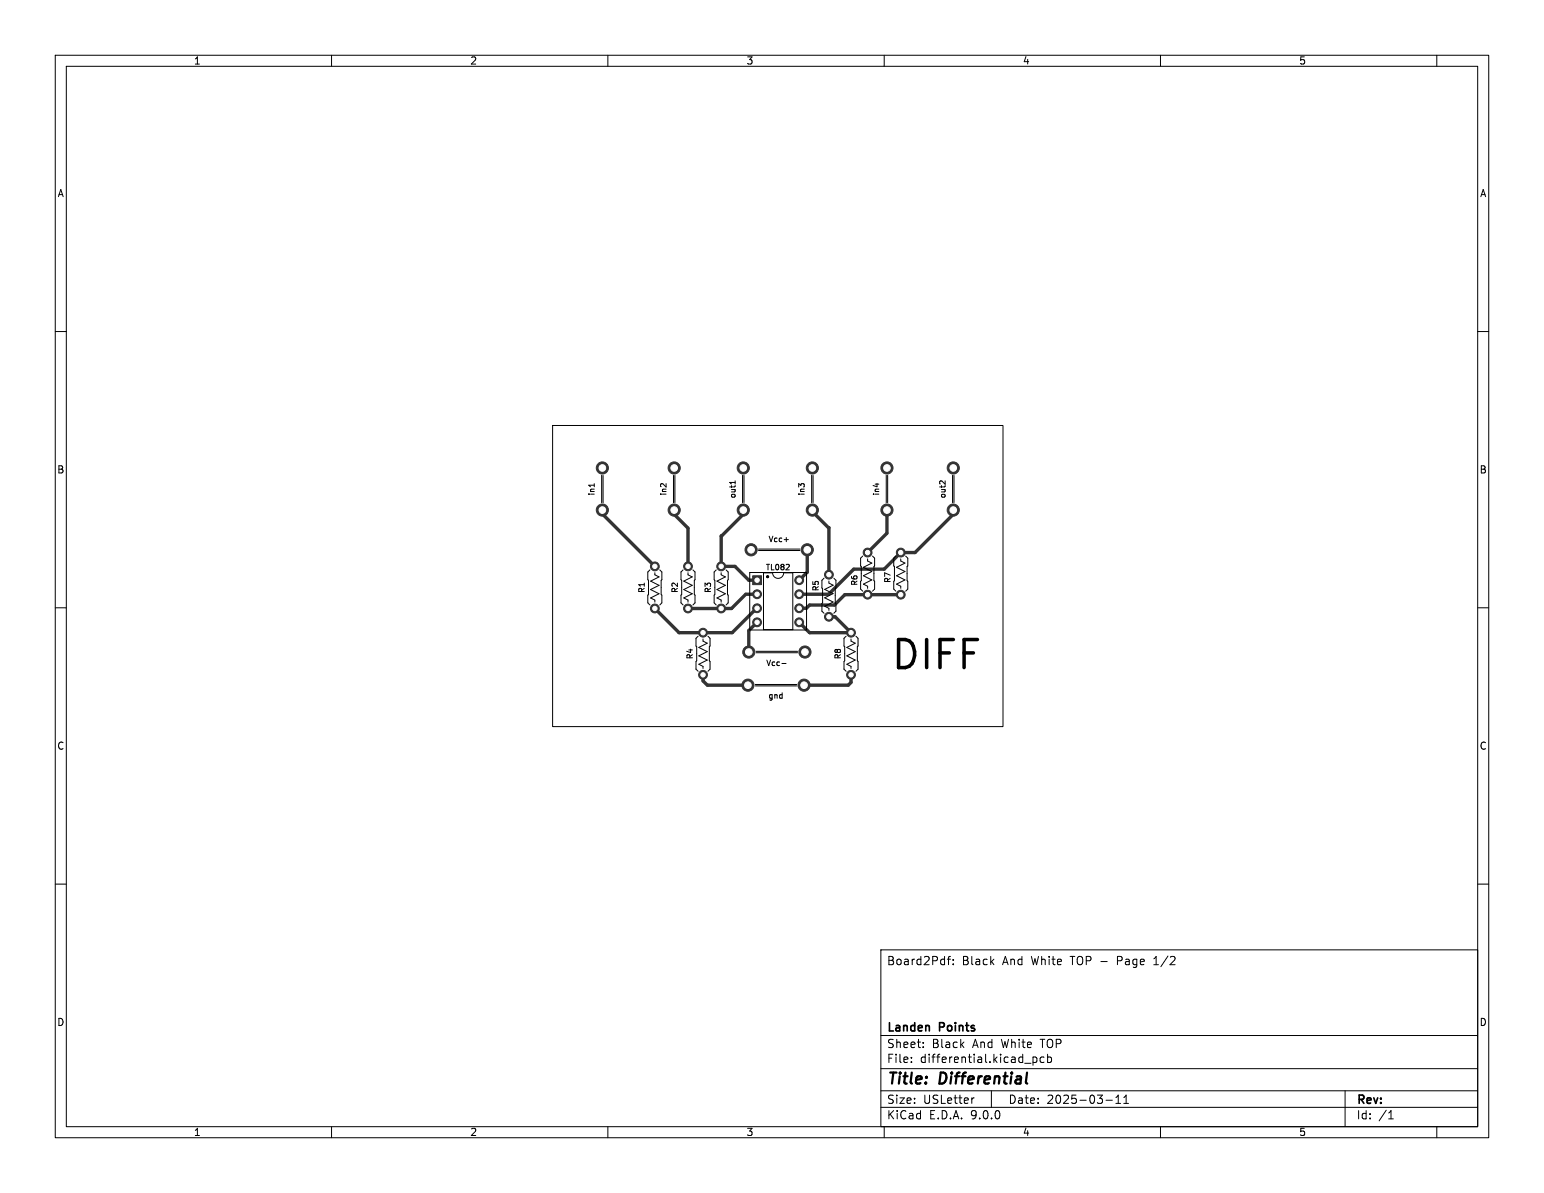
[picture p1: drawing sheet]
<svg xmlns="http://www.w3.org/2000/svg" width="279mm" height="216mm" viewBox="0 0 279 216" stroke-linecap="round" stroke-linejoin="round" font-family="sans-serif">
<g fill="#333" stroke="#333" stroke-width=".18">
<path d="M136.2 104.2h1.6v1.6h-1.6z"/>
<circle cx="172.5" cy="92.3" r="1.1"/>
<circle cx="172.5" cy="84.7" r="1.1"/>
<circle cx="160.5" cy="92.3" r="1.1"/>
<circle cx="160.5" cy="84.7" r="1.1"/>
<circle cx="147" cy="92.3" r="1.1"/>
<circle cx="147" cy="84.7" r="1.1"/>
<circle cx="134.5" cy="92.3" r="1.1"/>
<circle cx="134.5" cy="84.7" r="1.1"/>
<circle cx="122" cy="92.3" r="1.1"/>
<circle cx="122" cy="84.7" r="1.1"/>
<circle cx="109" cy="92.3" r="1.1"/>
<circle cx="109" cy="84.7" r="1.1"/>
<circle cx="150" cy="111.6" r=".8"/>
<circle cx="150" cy="104" r=".8"/>
<circle cx="118.5" cy="110.1" r=".8"/>
<circle cx="118.5" cy="102.5" r=".8"/>
<circle cx="135.9" cy="99.5" r="1.1"/>
<circle cx="146.1" cy="99.5" r="1.1"/>
<circle cx="135.5" cy="118" r="1.1"/>
<circle cx="145.7" cy="118" r="1.1"/>
<circle cx="163" cy="107.6" r=".8"/>
<circle cx="163" cy="100" r=".8"/>
<circle cx="130.5" cy="110.1" r=".8"/>
<circle cx="130.5" cy="102.5" r=".8"/>
<circle cx="127.2" cy="122.1" r=".8"/>
<circle cx="127.2" cy="114.5" r=".8"/>
<circle cx="154" cy="122.1" r=".8"/>
<circle cx="154" cy="114.5" r=".8"/>
<circle cx="137" cy="107.5" r=".8"/>
<circle cx="137" cy="110.1" r=".8"/>
<circle cx="137" cy="112.6" r=".8"/>
<circle cx="144.6" cy="112.6" r=".8"/>
<circle cx="144.6" cy="110.1" r=".8"/>
<circle cx="144.6" cy="107.5" r=".8"/>
<circle cx="144.6" cy="105" r=".8"/>
<circle cx="124.5" cy="110.1" r=".8"/>
<circle cx="124.5" cy="102.5" r=".8"/>
<circle cx="145.5" cy="124" r="1.1"/>
<circle cx="135.3" cy="124" r="1.1"/>
<circle cx="157" cy="107.6" r=".8"/>
<circle cx="157" cy="100" r=".8"/>
</g>
<g fill="none" stroke="#333" stroke-width=".61">
<path d="M109 93.1l9.5 9.4v-.5M122 93.1l2.5 2.5v6.9M134.5 93.1l-4 3.9v5.5h2.5l2.5 2.5h1.5M146.1 99v4.5l-1.5 1.5M147.5 93.1l2.5 2.4v8.5M160.5 93.1v3.4l-3.5 3.5M172.5 93.1l-6.9 6.9h-2.6l-3 3h-5.5l-4.5 4.5h-5.4M136.9 110l.1 .1M137 107.5h-2l-2.6 2.6h-7.9M137 112.6l-1.5 1.5v3.9M137 110.1l-4.5 4.4h-9.6l-4.4-4.4M137 110.1h.1"/>
<path d="M150 111.6h1.1l2.9 2.9h-7.5l-1.9-1.9M163 107.6h-10.1l-1.9 1.9h-4.5l-.6 .6h-1.3M127.2 122.1v1.1l.8 .8h7.3M154 122.1v1.4l-.5 .5h-8"/>
</g>
<g fill="#fff" stroke="#fff" stroke-width=".18">
<circle cx="172.5" cy="92.3" r=".6"/>
<circle cx="172.5" cy="84.7" r=".6"/>
<circle cx="160.5" cy="92.3" r=".6"/>
<circle cx="160.5" cy="84.7" r=".6"/>
<circle cx="147" cy="92.3" r=".6"/>
<circle cx="147" cy="84.7" r=".6"/>
<circle cx="134.5" cy="92.3" r=".6"/>
<circle cx="134.5" cy="84.7" r=".6"/>
<circle cx="122" cy="92.3" r=".6"/>
<circle cx="122" cy="84.7" r=".6"/>
<circle cx="109" cy="92.3" r=".6"/>
<circle cx="109" cy="84.7" r=".6"/>
<circle cx="150" cy="111.6" r=".4"/>
<circle cx="150" cy="104" r=".4"/>
<circle cx="118.5" cy="110.1" r=".4"/>
<circle cx="118.5" cy="102.5" r=".4"/>
<circle cx="135.9" cy="99.5" r=".6"/>
<circle cx="146.1" cy="99.5" r=".6"/>
<circle cx="135.5" cy="118" r=".6"/>
<circle cx="145.7" cy="118" r=".6"/>
<circle cx="163" cy="107.6" r=".4"/>
<circle cx="163" cy="100" r=".4"/>
<circle cx="130.5" cy="110.1" r=".4"/>
<circle cx="130.5" cy="102.5" r=".4"/>
<circle cx="127.2" cy="122.1" r=".4"/>
<circle cx="127.2" cy="114.5" r=".4"/>
<circle cx="154" cy="122.1" r=".4"/>
<circle cx="154" cy="114.5" r=".4"/>
<circle cx="137" cy="105" r=".4"/>
<circle cx="137" cy="107.5" r=".4"/>
<circle cx="137" cy="110.1" r=".4"/>
<circle cx="137" cy="112.6" r=".4"/>
<circle cx="144.6" cy="112.6" r=".4"/>
<circle cx="144.6" cy="110.1" r=".4"/>
<circle cx="144.6" cy="107.5" r=".4"/>
<circle cx="144.6" cy="105" r=".4"/>
<circle cx="124.5" cy="110.1" r=".4"/>
<circle cx="124.5" cy="102.5" r=".4"/>
<circle cx="145.5" cy="124" r=".6"/>
<circle cx="135.3" cy="124" r=".6"/>
<circle cx="157" cy="107.6" r=".4"/>
<circle cx="157" cy="100" r=".4"/>
</g>
<g fill="none" stroke="#000" stroke-width=".18">
<path d="M10 10h259.4v195.9h-259.4zM12 12h255.4v191.9h-255.4zM60 10v2M110 10v2M160 10v2M210 10v2M260 10v2M10 60h2M100 77h81.5v54.5h-81.5zM267.4 60h2M107.5 87.5v.6M108.9 86v5"/>
<path d="M109.1 86v5M121.9 86v5M122.1 86v5M133 87v.6M133 87.3h-1l.2 .1M134.4 86v5M134.6 86v5M137.3 99.4h7.4M137.3 99.6h7.4M141.9 97.7h.8M146.9 86v5M147.1 86v5"/>
<path d="M158.7 87.5v.6M160.4 86v5M160.6 86v5M171 87v.6l-.5-.5-.3-.1-.2 .2M172.4 86v5M172.6 86v5M10 110h2M117.6 103.1l-.4 .4v1.4l.2 .1-.2 4.1 .4 .4M118.5 103.6v.4l.8 .4-1.6 .8 1.6 .7-1.6 .8 1.6 .8-1.6 .7 .8 .4v.4M119.4 103.1l.4 .4v1.4l-.2 .1 .2 4.1-.4 .4M123.6 103.1l-.4 .4v1.4l.2 .1-.2 4.1 .4 .4M124.5 103.6v.4l.8 .4-1.6 .8 1.6 .7-1.6 .8 1.6 .8-1.6 .7 .8 .4v.4"/>
<path d="M125.4 103.1l.4 .4v1.4l-.2 .1 .2 4.1-.4 .4M126.3 115.1l-.4 .4v1.4l.2 .1-.2 4.1 .4 .4M127.2 115.6v.4l.8 .4-1.5 .8 1.5 .7-1.5 .8 1.5 .8-1.5 .7 .7 .4v.4M128.1 115.1l.4 .4v1.4l-.1 .1 .1 4.1-.4 .4M129.2 107.7v1.4l.4 .4M129.6 103.1l-.4 .4 .2 2.8M130.5 103.6v.4l.8 .4-1.6 .8 1.6 .7-1.6 .8 1.6 .8-1.6 .7 .8 .4v.4M131.4 103.1l.4 .4v1.4l-.2 .1 .2 4.1-.4 .4M135.7 103.6h10.2v10.4h-10.2zM136.8 117.9h7.5M136.8 118.1h7.5M138.2 103.7v10.2h5.3v-10.2h-1.7a1 1 0 0 1-1 1 1 1 0 0 1-1-1"/>
<path d="M148.9 106.5l-.2 4.1 .4 .4M149.1 104.6l-.4 .4M150 105.1v.4l.8 .4-1.6 .8 1.6 .7-1.6 .8 1.6 .8-1.6 .7 .8 .4v.4M150.9 104.6l.4 .4v1.4l-.2 .1 .2 4.1-.4 .4M152.7 119.7v1.4l.4 .4M153.1 115.1l-.4 .4 .2 2.8M154 115.6v.4l.8 .4-1.6 .8 1.6 .7-1.6 .8 1.6 .8-1.6 .7 .8 .4v.4M154.9 115.1l.4 .4v1.4l-.2 .1 .2 4.1-.4 .4M155.7 105.2v1.4l.4 .4M156.1 100.6l-.4 .4 .2 4.1M157 101.1v.4l.8 .4-1.6 .8 1.6 .7-1.6 .8 1.6 .8-1.6 .7 .8 .4v.4M157.9 100.6l.4 .4v1.4l-.2 .1 .2 4.1-.4 .4"/>
<path d="M162.1 100.6l-.4 .4v1.4l.2 .1-.2 4.1 .4 .4M163 101.1v.4l.8 .4-1.6 .8 1.6 .7-1.6 .8 1.6 .8-1.6 .7 .8 .4v.4M163.9 100.6l.4 .4v1.4l-.2 .1 .2 4.1-.4 .4M267.4 110h2M136.7 123.9h7.5M136.7 124.1h7.5M141.5 120.1h.7M10 160h2M159.4 171.9h108v32h-108zM171.4 173.6h.6M172 173.1l-.4 .2v1.3M172.5 174.4v.2"/>
<path d="M172.5 173.7v.1M208.8 174.6h.8M209.1 173.3l-.3 .2M267.4 160h2M159.4 197.4h108M159.4 193.4h108M159.4 187.4h108M164.9 192.1v.2M164.9 191.4v.1M167.1 189.4v.2M167.1 188.7v.1M176.3 198.7l-.3 .1"/>
<path d="M179.4 197.4v3M186.9 191.3v1.5M186.9 191.4l.5-.1 .2 .3v.4l-.1 .2h-.6M188.9 191.4l-.4-.1-.3 .3v.4l.2 .2h.5M189.6 191.4l.4-.1 .3 .3v.4l-.2 .2h-.5M189.6 190.8v1.5M200.1 199.1h1.2M201.9 199.7h.9M201.9 198.6l.5-.4v1.5M203.4 199.7h.8M203.4 198.6l.4-.4v1.5M243.4 197.4v6.5"/>
<path d="M60 203.9v2M110 203.9v2M159.4 200.4h108M160 203.9v2M210 203.9v2M251.3 202.5h.8M251.4 201.3l.3-.3v1.5M260 203.9v2"/>
<circle cx="138.9" cy="104.4" r=".12"/>
<circle cx="138.9" cy="104.4" r=".2"/>
</g>
<path d="M185.7 196l.2 .1M185.9 194.1l-.3 1.7" fill="none" stroke="#000" stroke-width=".4"/>
<circle cx="138.9" cy="104.4" r=".11" fill="#000" stroke="#000" stroke-width=".18"/>
<text font-size="7.1" x="161" y="122">DIFF</text>
<g font-size="2.8">
<text x="160.4" y="196.8">Title:</text>
<text x="170.1" y="196.8">Differential</text>
</g>
<g font-size="2.1">
<text x="160.4" y="174.9">Board2Pdf:</text>
<text x="174.1" y="174.9">Black</text>
<text x="181.5" y="174.9">And</text>
<text x="186.8" y="174.9">White</text>
<text x="194" y="174.9">TOP -</text>
<text x="202.7" y="174.9">Page</text>
<text x="209.5" y="174.9">1/2</text>
<text x="160.4" y="189.9">Sheet:</text>
<text x="160.4" y="187.1">Landen</text>
<text x="168.6" y="189.9">Black</text>
<text x="170.1" y="187.1">Points</text>
<text x="176.1" y="189.9">And</text>
<text x="181.3" y="189.9">White</text>
<text x="188.6" y="189.9">TOP</text>
<text x="160.4" y="192.6">File:</text>
<text x="166.5" y="192.6">differential.kicad_pcb</text>
<text x="160.4" y="202.8">KiCad</text>
<text x="160.4" y="200">Size:</text>
<text x="167" y="200">USLetter</text>
<text x="168.1" y="202.8">E.D.A.</text>
<text x="175.7" y="202.8">9.0.0</text>
<text x="182.4" y="200">Date:</text>
<text x="189.4" y="200">2025-03-11</text>
<text x="245.4" y="200.2">Rev:</text>
<text x="245.4" y="202.8">Id:</text>
<text x="249.5" y="202.8">/1</text>
</g>
<g font-size="1.8">
<text x="35" y="11.9">1</text>
<text x="85" y="11.9">2</text>
<text x="135" y="11.9">3</text>
<text x="185" y="11.9">4</text>
<text x="235" y="11.9">5</text>
<text x="10.3" y="35.9">A</text>
<text x="267.7" y="35.9">A</text>
<text x="10.3" y="85.9">B</text>
<text x="267.7" y="85.9">B</text>
<text x="10.3" y="135.9">C</text>
<text x="267.7" y="135.9">C</text>
<text x="10.3" y="185.9">D</text>
<text x="267.7" y="185.9">D</text>
<text x="35" y="205.8">1</text>
<text x="85" y="205.8">2</text>
<text x="135" y="205.8">3</text>
<text x="185" y="205.8">4</text>
<text x="235" y="205.8">5</text>
</g>
<g font-size="1.4">
<text x="107.8" y="89.8" transform="rotate(-90 107.8 89.8)">in1</text>
<text x="120.8" y="89.8" transform="rotate(-90 120.8 89.8)">in2</text>
<text x="145.8" y="89.8" transform="rotate(-90 145.8 89.8)">in3</text>
<text x="159.3" y="89.8" transform="rotate(-90 159.3 89.8)">in4</text>
<text x="133.3" y="90.3" transform="rotate(-90 133.3 90.3)">out1</text>
<text x="171.3" y="90.3" transform="rotate(-90 171.3 90.3)">out2</text>
<text x="139" y="98.3">Vcc+</text>
<text x="116.9" y="107.4" transform="rotate(-90 116.9 107.4)">R1</text>
<text x="122.9" y="107.4" transform="rotate(-90 122.9 107.4)">R2</text>
<text x="128.9" y="107.4" transform="rotate(-90 128.9 107.4)">R3</text>
<text x="138.5" y="103.4">TL082</text>
<text x="148.4" y="107.1" transform="rotate(-90 148.4 107.1)">R5</text>
<text x="155.4" y="106.1" transform="rotate(-90 155.4 106.1)">R6</text>
<text x="161.4" y="105.6" transform="rotate(-90 161.4 105.6)">R7</text>
<text x="125.6" y="119.4" transform="rotate(-90 125.6 119.4)">R4</text>
<text x="152.4" y="119.4" transform="rotate(-90 152.4 119.4)">R8</text>
<text x="138.6" y="120.7">Vcc-</text>
<text x="138.9" y="126.6">gnd</text>
</g>
</svg>
